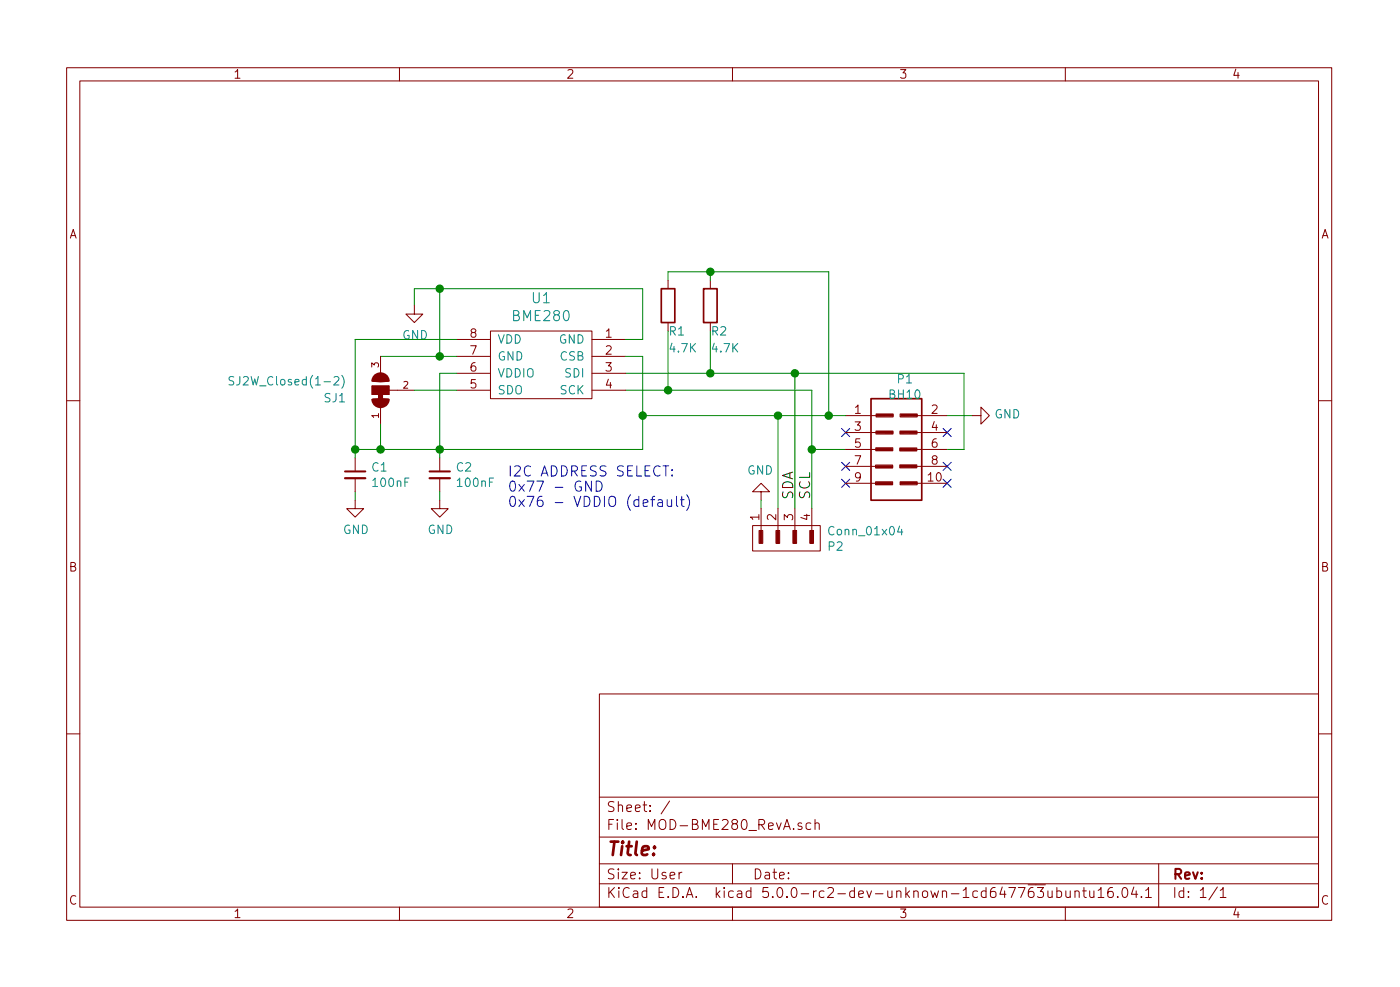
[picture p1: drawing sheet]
EESchema Schematic File Version 4
LIBS:MOD-BME280_RevA-cache
EELAYER 26 0
EELAYER END
$Descr User 8268 5827
encoding utf-8
Sheet 1 1
Title ""
Date ""
Rev ""
Comp ""
Comment1 ""
Comment2 ""
Comment3 ""
Comment4 ""
$EndDescr
Wire Wire Line
	2450 1700 2450 1800
$Comp
L MOD-BME280_RevA:GND #PWR01
U 1 1
P 2450 1800
F 0 "#PWR01" H 2450 1550 50  0001 C CNN
F 1 "GND" H 2455 1627 50  0000 C CNN
F 2 "" H 2450 1800 50  0000 C CNN
F 3 "" H 2450 1800 50  0000 C CNN
	1    2450 1800
	1    0    0    -1  
$EndComp
$Comp
L MOD-BME280_RevA:C_Small C1
U 1 1
P 2100 2800
F 0 "C1" H 2192 2846 50  0000 L CNN
F 1 "100nF" H 2192 2755 50  0000 L CNN
F 2 "OLIMEX_RLC-FP:C_0603_5MIL_DWS" H 2100 2800 50  0001 C CNN
F 3 "" H 2100 2800 50  0000 C CNN
	1    2100 2800
	1    0    0    -1  
$EndComp
$Comp
L MOD-BME280_RevA:R R1
U 1 1
P 3950 1800
F 0 "R1" V 4100 1800 50  0000 L CNN
F 1 "4.7K" V 4200 1800 50  0000 L CNN
F 2 "OLIMEX_RLC-FP:R_0603_5MIL_DWS" V 3880 1800 50  0001 C CNN
F 3 "" H 3950 1800 50  0000 C CNN
	1    3950 1800
	0    1    1    0   
$EndComp
$Comp
L MOD-BME280_RevA:R R2
U 1 1
P 4200 1800
F 0 "R2" V 4350 1800 50  0000 L CNN
F 1 "4.7K" V 4450 1800 50  0000 L CNN
F 2 "OLIMEX_RLC-FP:R_0603_5MIL_DWS" V 4130 1800 50  0001 C CNN
F 3 "" H 4200 1800 50  0000 C CNN
	1    4200 1800
	0    1    1    0   
$EndComp
Wire Wire Line
	4900 1600 4900 2450
Wire Wire Line
	3800 2650 2600 2650
Wire Wire Line
	3800 2450 4600 2450
Wire Wire Line
	2100 2900 2100 2950
$Comp
L MOD-BME280_RevA:GND #PWR02
U 1 1
P 2100 2950
F 0 "#PWR02" H 2100 2700 50  0001 C CNN
F 1 "GND" H 2105 2777 50  0000 C CNN
F 2 "" H 2100 2950 50  0000 C CNN
F 3 "" H 2100 2950 50  0000 C CNN
	1    2100 2950
	1    0    0    -1  
$EndComp
Wire Wire Line
	5600 2450 5750 2450
$Comp
L MOD-BME280_RevA:GND #PWR03
U 1 1
P 5750 2450
F 0 "#PWR03" H 5750 2200 50  0001 C CNN
F 1 "GND" V 5755 2322 50  0000 R CNN
F 2 "" H 5750 2450 50  0000 C CNN
F 3 "" H 5750 2450 50  0000 C CNN
	1    5750 2450
	0    -1   -1   0   
$EndComp
Wire Wire Line
	3700 2200 4200 2200
Wire Wire Line
	5700 2200 5700 2650
Wire Wire Line
	5700 2650 5600 2650
Wire Wire Line
	3700 2300 3950 2300
Wire Wire Line
	4800 2650 5000 2650
Wire Wire Line
	3950 1950 3950 2300
Connection ~ 3950 2300
Wire Wire Line
	4200 1950 4200 2200
Connection ~ 4200 2200
Wire Wire Line
	3950 1650 3950 1600
Wire Wire Line
	3950 1600 4200 1600
Connection ~ 4900 2450
Wire Wire Line
	4200 1650 4200 1600
Connection ~ 4200 1600
Connection ~ 4800 2650
Wire Wire Line
	4600 2450 4600 3000
Connection ~ 4600 2450
Wire Wire Line
	4500 3000 4500 2950
$Comp
L MOD-BME280_RevA:GND #PWR04
U 1 1
P 4500 2950
F 0 "#PWR04" H 4500 2700 50  0001 C CNN
F 1 "GND" H 4505 2777 50  0000 C CNN
F 2 "" H 4500 2950 50  0000 C CNN
F 3 "" H 4500 2950 50  0000 C CNN
	1    4500 2950
	-1   0    0    1   
$EndComp
$Comp
L MOD-BME280_RevA:BME280 U1
U 1 1
P 3150 2150
F 0 "U1" H 3200 2547 60  0000 C CNN
F 1 "BME280" H 3200 2441 60  0000 C CNN
F 2 "OLIMEX_IC-FP:BME280" H 3150 1950 60  0001 C CNN
F 3 "" H 3150 1950 60  0001 C CNN
	1    3150 2150
	1    0    0    -1  
$EndComp
Text Label 4800 2950 1    60   ~ 0
SCL
Text Label 4700 2950 1    60   ~ 0
SDA
Wire Wire Line
	4800 2300 4800 2650
Wire Wire Line
	4700 3000 4700 2200
Connection ~ 4700 2200
Wire Wire Line
	3700 2100 3800 2100
Wire Wire Line
	3800 2100 3800 2450
Wire Wire Line
	2700 2000 2100 2000
Wire Wire Line
	2100 2000 2100 2650
Connection ~ 3800 2450
Wire Wire Line
	2250 2100 2600 2100
Wire Wire Line
	2600 2100 2600 1700
Wire Wire Line
	2450 1700 2600 1700
Wire Wire Line
	3800 1700 3800 2000
Wire Wire Line
	3800 2000 3700 2000
Connection ~ 2100 2650
Connection ~ 2600 1700
$Comp
L MOD-BME280_RevA:SJ2W_Closed(1-2) SJ1
U 1 1
P 2250 2300
F 0 "SJ1" H 2450 2350 50  0000 L CNN
F 1 "SJ2W_Closed(1-2)" H 2450 2250 50  0000 L CNN
F 2 "OLIMEX_Jumpers-FP:SJ_2_SMALL_12_TIED" H 2280 2450 20  0001 C CNN
F 3 "" H 2250 2300 60  0000 C CNN
	1    2250 2300
	-1   0    0    1   
$EndComp
Connection ~ 2600 2100
Wire Wire Line
	2450 2300 2700 2300
Wire Wire Line
	2250 2500 2250 2650
Connection ~ 2250 2650
Wire Wire Line
	2700 2200 2600 2200
Wire Wire Line
	2600 2200 2600 2650
Connection ~ 2600 2650
Text Notes 3000 3000 0    60   ~ 0
I2C ADDRESS SELECT:\n0x77 - GND \n0x76 - VDDIO (default)
$Comp
L MOD-BME280_RevA:C_Small C2
U 1 1
P 2600 2800
F 0 "C2" H 2692 2846 50  0000 L CNN
F 1 "100nF" H 2692 2755 50  0000 L CNN
F 2 "OLIMEX_RLC-FP:C_0603_5MIL_DWS" H 2600 2800 50  0001 C CNN
F 3 "" H 2600 2800 50  0000 C CNN
	1    2600 2800
	1    0    0    -1  
$EndComp
Wire Wire Line
	2600 2900 2600 2950
$Comp
L MOD-BME280_RevA:GND #PWR05
U 1 1
P 2600 2950
F 0 "#PWR05" H 2600 2700 50  0001 C CNN
F 1 "GND" H 2605 2777 50  0000 C CNN
F 2 "" H 2600 2950 50  0000 C CNN
F 3 "" H 2600 2950 50  0000 C CNN
	1    2600 2950
	1    0    0    -1  
$EndComp
NoConn ~ 5000 2550
NoConn ~ 5000 2750
NoConn ~ 5000 2850
NoConn ~ 5600 2550
NoConn ~ 5600 2750
NoConn ~ 5600 2850
$Comp
L MOD-BME280_RevA:BH10S P1
U 1 1
P 5300 2650
F 0 "P1" H 5350 3067 50  0000 C CNN
F 1 "BH10" H 5350 2976 50  0000 C CNN
F 2 "OLIMEX_Connectors-FP:UEXTM-SMD" H 5300 2650 50  0001 C CNN
F 3 "" H 5300 2650 50  0001 C CNN
	1    5300 2650
	1    0    0    -1  
$EndComp
Wire Wire Line
	3950 2300 4800 2300
Wire Wire Line
	4200 2200 4700 2200
Wire Wire Line
	4900 2450 5000 2450
Wire Wire Line
	4200 1600 4900 1600
Wire Wire Line
	4800 2650 4800 3000
Wire Wire Line
	4600 2450 4900 2450
Wire Wire Line
	4700 2200 5700 2200
Wire Wire Line
	3800 2450 3800 2650
Wire Wire Line
	2100 2650 2100 2700
Wire Wire Line
	2600 1700 3800 1700
Wire Wire Line
	2600 2100 2700 2100
Wire Wire Line
	2250 2650 2100 2650
Wire Wire Line
	2600 2650 2250 2650
Wire Wire Line
	2600 2650 2600 2700
$Comp
L MOD-BME280_RevA:CON4 P2
U 1 1
P 4600 3100
F 0 "P2" V 4473 2812 50  0000 R CNN
F 1 "Conn_01x04" V 4564 2812 50  0000 R CNN
F 2 "OLIMEX_Connectors-FP:SIP4_SMD" H 4600 3100 50  0001 C CNN
F 3 "" H 4600 3100 50  0001 C CNN
	1    4600 3100
	0    -1   -1   0   
$EndComp
$EndSCHEMATC
